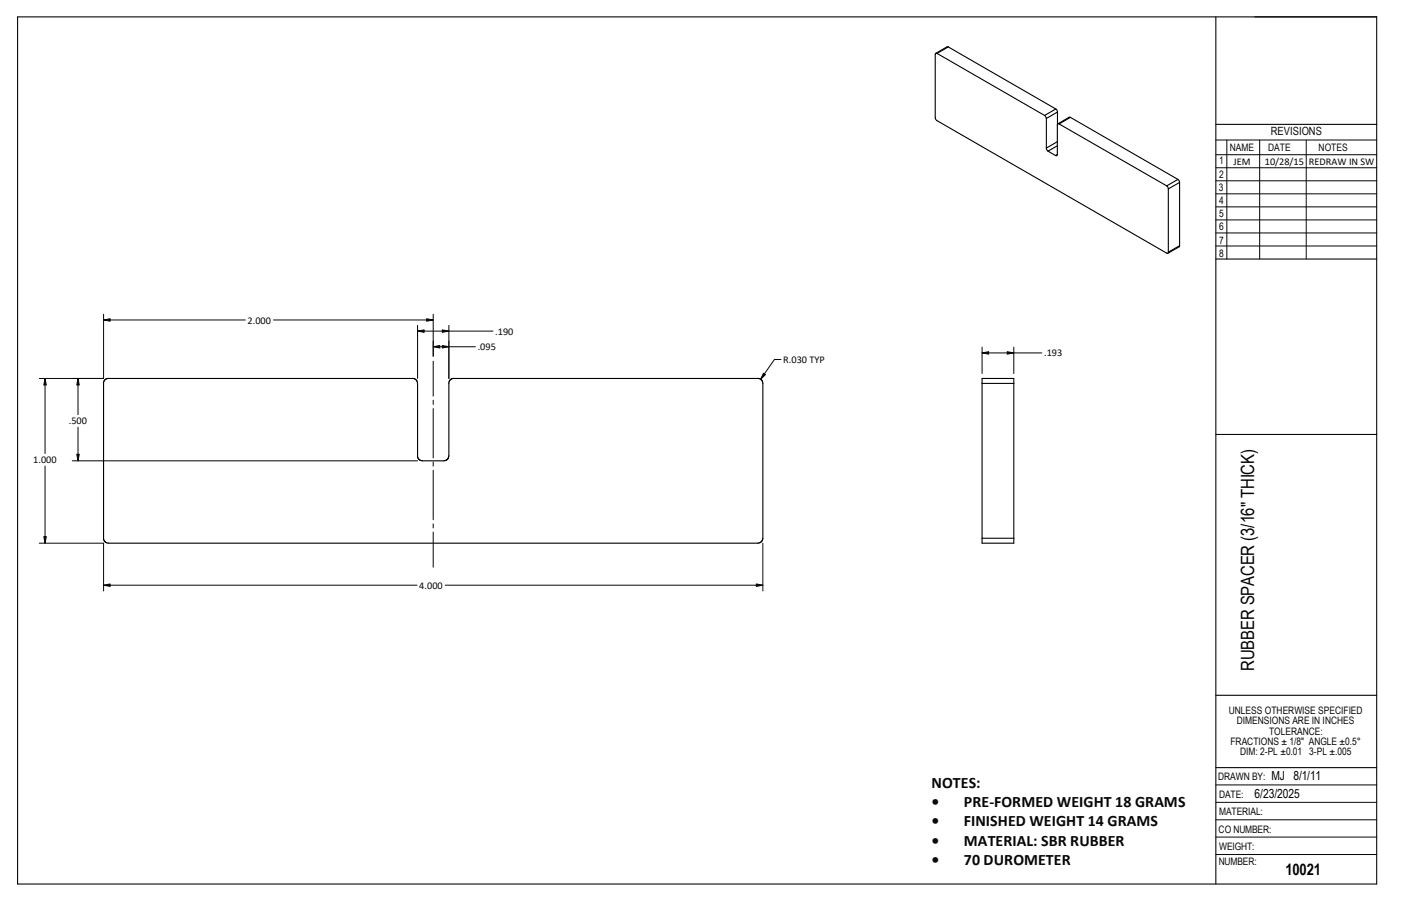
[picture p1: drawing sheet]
<svg xmlns="http://www.w3.org/2000/svg" width="432mm" height="279mm" viewBox="0 0 432 279" stroke-linecap="round" stroke-linejoin="round" font-family="sans-serif">
<g fill="none" stroke="#0f0400" stroke-width=".31">
<path d="M374.7 55.8h49.6M374.7 59.8h49.6M374.7 43.2h49.6M374.7 47.7h49.6M374.7 51.7h49.6M378.1 43.2v36.7M388.2 43.2v36.7M402.6 43.2v36.7M374.7 75.9h49.6M374.7 71.8h49.6M374.7 67.8h49.6M374.7 63.8h49.6"/>
<path d="M374.7 242.1h49.6M374.7 247.4h49.6M374.7 258.1h49.6M374.7 252.8h49.6M374.7 263.5h49.6"/>
</g>
<path d="M5.4 5.2v267.4h418.9v-267.4h-37.5" fill="none" stroke="#0a0605" stroke-width=".34"/>
<path d="M5.4 5.2h418.9M374.7 5.2v267.4M374.7 38.4h49.6M374.7 79.9h49.6M374.7 134h49.6M374.7 214.4h49.6M374.7 236.7h49.6" fill="none" stroke="#0f0400" stroke-width=".34"/>
<g fill="none" stroke="#000" stroke-width=".34">
<path d="M288.8 16.5h-.5l-.1 .3v19.5l.5 .9 70.9 40.9h.4l.1-.3M288.8 16.5l33.1 19.1M292.3 14.5l-.4-.1-3.5 2.1M292.3 14.5l-3.5 2M292.3 14.5l33.1 19.1M321.9 35.6l.6 .9M322.5 36.5v9.2M325.4 33.6l.5 .9M325.4 33.6l-3.5 2M325.9 34.5v3.8M325.9 34.5l-3.4 2M326.4 38.2l-.3-.1-.2 .3v9.2"/>
<path d="M326.4 38.2l33.2 19.1M329.9 36.2l33.2 19.1M329.9 36.2l-3.5 2M329.9 36.2h-.4l-3.4 2M322.5 45.7l.5 .9M323 46.6l2.3 1.4M325.9 47.6l-.6 .4M325.9 43.7l-3.4 2M325.9 45l-2.9 1.6M325.9 47.6a.34 .34 0 0 1-.2 .4 .34 .34 0 0 1-.4 0M359.6 57.3l.5 1M360.1 58.3v19.5"/>
<path d="M363.1 55.3l.5 1M363.1 55.3l-3.5 2M363.6 56.3v19.5M363.6 56.3l-3.5 2M363.6 75.8l-.2 .3-3.4 2M363.6 75.8l-3.5 2M127.2 116.7l.7 .2 .5 .4 .3 .9v22.4l.2 .8 .4 .4 .9 .3h6.6l.8-.2 .6-.7 .1-23 .3-.9 .9-.6h94.1M233.6 116.7l.8 .2 .4 .4 .3 .9v47.8l-.3 .9-.9 .6h-200.5l-.8-.2-.5-.5-.2-.5v-48.4l.7-1 .5-.2h94.1M302.7 118.2v-1.5h9.8v1.5M302.7 118.2h9.8M302.7 118.2v47.8M312.5 118.2v47.8"/>
<path d="M302.7 166v1.5h9.8v-1.5M302.7 166h9.8"/>
</g>
<g fill="none" stroke="#0a0605" stroke-width=".31">
<path d="M31.9 96.9v19.8h-19.8M31.9 98.7h43.7M84.3 98.7h49.2M133.5 96.9v13M13.9 116.7v23.2M24 116.7v11.2M128.7 102.1h23.2M128.7 100.3v16.4M133.5 111.4v10.8M133.5 106.9h13M138.3 100.3v16.4M240.7 110.9h-2l-4.3 6.1"/>
<path d="M302.7 107.1v8.1M302.7 108.8h18.4M312.5 107.1v8.1M24 131.7v10.4M133.5 123.4v1.3M133.5 126v15.2M13.9 143.7v23.8M22.3 142.1h106.4M133.5 142.5v1.3M133.5 145v15.3M12.1 167.5h19.8v14.7M133.5 161.5v1.3"/>
<path d="M133.5 164.1v10.8M235.1 167.5v14.7M31.9 180.5h96.6M137.2 180.5h97.9"/>
</g>
<g fill="#0a0605" stroke="#0a0605" stroke-width=".31">
<path d="M136.3 106.6l2 .3-2 .4z"/>
<path d="M133.5 106.9l2.1-.3v.7z"/>
<path d="M131.5 98.3l2 .4-2 .4z"/>
<path d="M31.9 98.7l2.1-.4v.8z"/>
<path d="M136.3 101.7l2 .4-2 .4z"/>
<path d="M24 116.7l.4 2h-.7z"/>
<path d="M23.7 140.1h.7l-.4 2z"/>
<path d="M31.9 180.5l2.1-.4v.7z"/>
<path d="M13.5 165.5h.8l-.4 2z"/>
<path d="M233.1 180.1l2 .4-2 .3z"/>
<path d="M13.9 116.7l.4 2h-.8z"/>
<path d="M128.7 102.1l2-.4v.8z"/>
<path d="M235.3 115.1l.6 .4-1.5 1.5z"/>
<path d="M310.4 108.5l2.1 .3-2.1 .4z"/>
<path d="M302.7 108.8l2-.3v.7z"/>
</g>
<text font-size="5.6" x="386.6" y="206.9" transform="rotate(-90 386.6 206.9)">RUBBER SPACER (3/16&quot; THICK)</text>
<g font-size="4.9" fill="#0a0605">
<text x="287.1" y="243">NOTES:</text>
<text x="287.1" y="248.9">•</text>
<text x="297.1" y="248.9">PRE-FORMED WEIGHT 18 GRAMS</text>
<text x="287.1" y="254.8">•</text>
<text x="297.1" y="254.8">FINISHED WEIGHT 14 GRAMS</text>
<text x="287.1" y="260.8">•</text>
<text x="297.1" y="260.8">MATERIAL: SBR RUBBER</text>
<text x="287.1" y="266.7">•</text>
<text x="297.1" y="266.7">70 DUROMETER</text>
</g>
<text font-size="4.9" x="396.2" y="269.9">10021</text>
<g font-size="3.8">
<text x="391.8" y="240.6">MJ 8/1/11</text>
<text x="386.7" y="246.1">6/23/2025</text>
</g>
<text font-size="3.5" fill="#0f0400" x="391.7" y="41.7">REVISIONS</text>
<g font-size="3.2" fill="#0f0400">
<text x="379.1" y="46.5">NAME</text>
<text x="390.8" y="46.5">DATE</text>
<text x="406.4" y="46.5">NOTES</text>
<text x="378.8" y="220.2">UNLESS OTHERWISE SPECIFIED</text>
<text x="381.2" y="223.4">DIMENSIONS ARE IN INCHES</text>
<text x="391.1" y="226.5">TOLERANCE:</text>
<text x="379.2" y="229.7">FRACTIONS ± 1/8&quot; ANGLE ±0.5°</text>
<text x="382.2" y="232.9">DIM: 2-PL ±0.01 3-PL ±.005</text>
</g>
<g font-size="3.2" fill="#0a0605">
<text x="375.7" y="50.7">1</text>
<text x="380.2" y="50.8">JEM</text>
<text x="389.9" y="50.8">10/28/15</text>
<text x="403.4" y="50.8">REDRAW IN SW</text>
<text x="375.7" y="58.8">3</text>
<text x="375.8" y="54.8">2</text>
<text x="375.8" y="62.8">4</text>
<text x="375.8" y="66.9">5</text>
<text x="375.8" y="70.8">6</text>
<text x="375.8" y="75.1">7</text>
<text x="375.8" y="79.1">8</text>
<text x="76.3" y="99.8">2.000</text>
<text x="152.7" y="103.2">.190</text>
<text x="147.2" y="108">.095</text>
<text x="241.4" y="112">R.030 TYP</text>
<text x="321.8" y="109.9">.193</text>
<text x="21.2" y="130.9">.500</text>
<text x="10.2" y="142.9">1.000</text>
<text x="129.2" y="181.6">4.000</text>
<text x="375.5" y="240.7">DRAWN BY:</text>
<text x="375.8" y="246.1">DATE:</text>
<text x="375.8" y="251.4">MATERIAL:</text>
<text x="375.6" y="256.8">CO NUMBER:</text>
<text x="375.8" y="262.1">WEIGHT:</text>
<text x="375.6" y="266.7">NUMBER:</text>
</g>
</svg>
